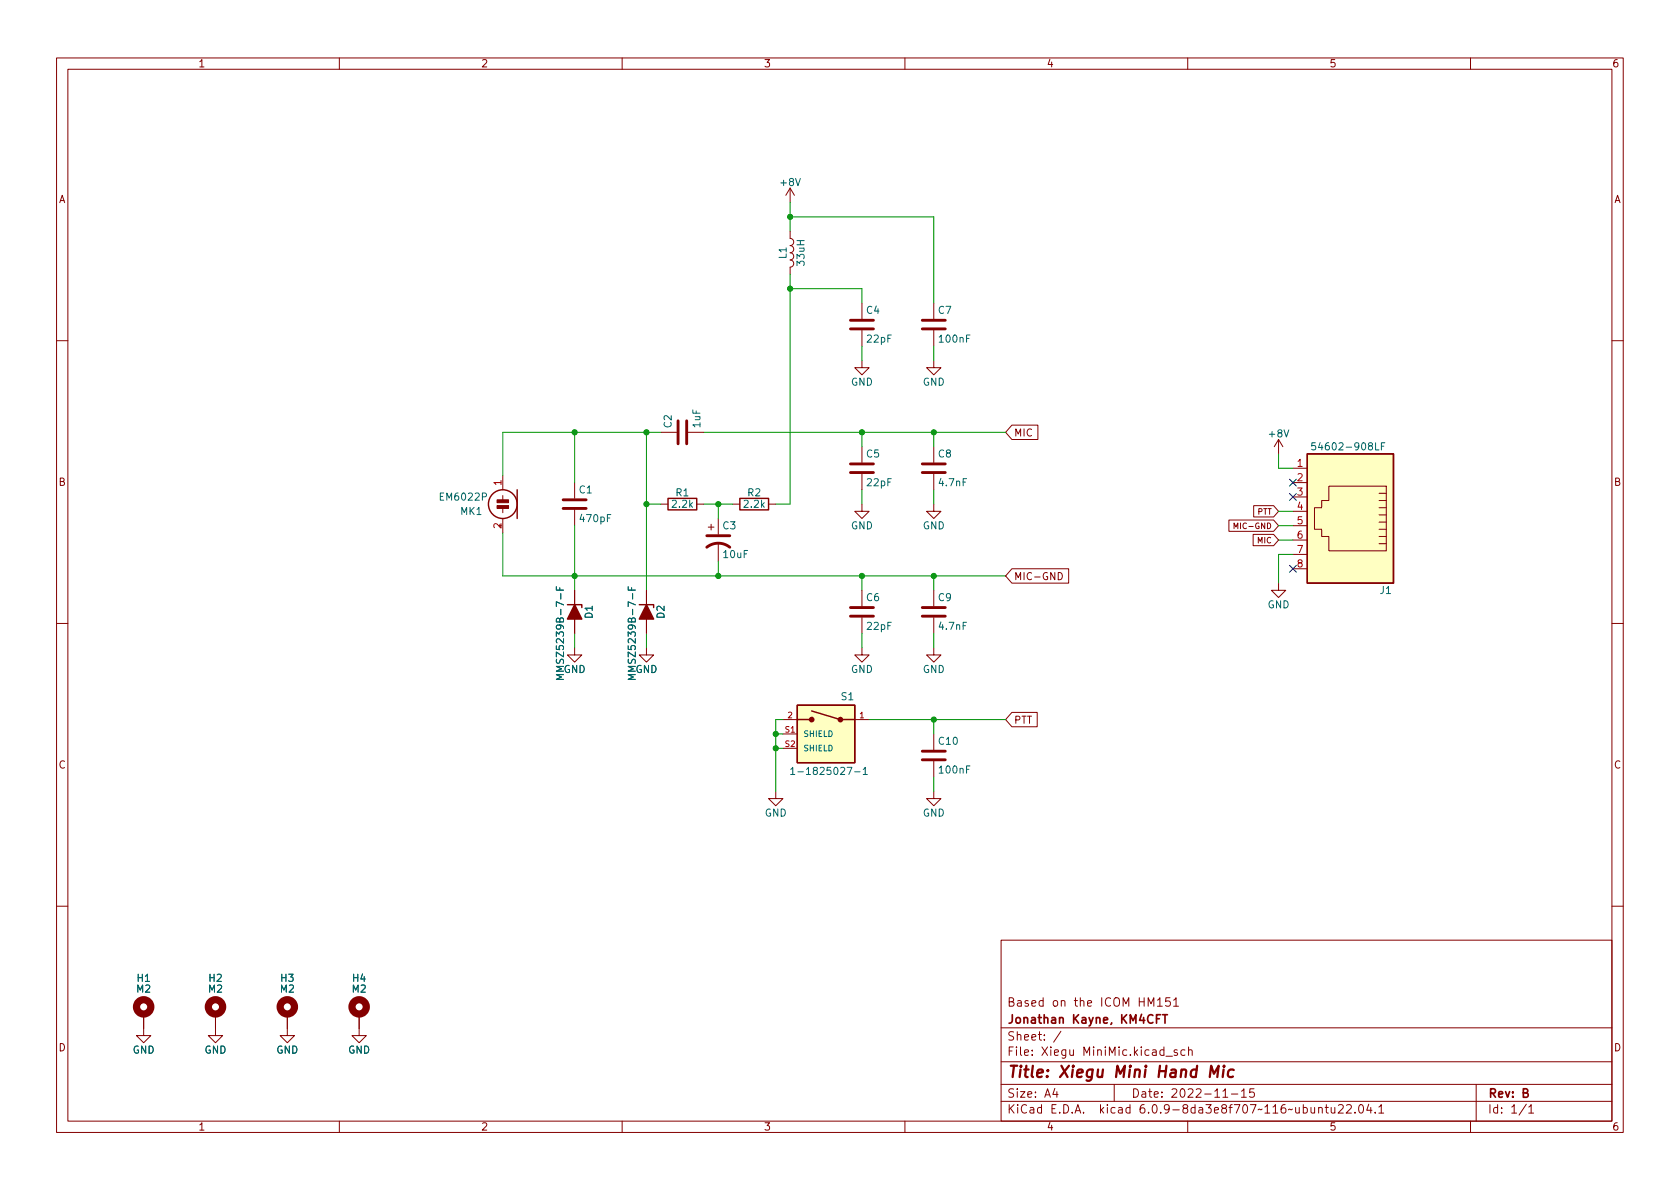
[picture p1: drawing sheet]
<svg xmlns="http://www.w3.org/2000/svg" width="297mm" height="210mm" viewBox="0 0 297 210" stroke-linecap="round" stroke-linejoin="round" font-family="sans-serif">
<g fill="none" stroke="#840000" stroke-width=".18">
<path d="M10 10.2h277v190.1h-277zM12 12.2h273v186.1h-273zM60 10.2v2M110 10.2v2M160 10.2v2M210 10.2v2M260 10.2v2M139.7 33.3v2.5M139.7 33.3l-.8 1.2M139.7 33.3l.8 1.2M139.7 40.9v1.3a.64 .64 0 0 1 .6 .6 .64 .64 0 0 1-.6 .6 .64 .64 0 0 1 .6 .7 .64 .64 0 0 1-.6 .6 .64 .64 0 0 1 .6 .6 .64 .64 0 0 1-.6 .7 .64 .64 0 0 1 .6 .6 .64 .64 0 0 1-.6 .6v1.3M152.4 53.6v2.8"/>
<path d="M152.4 58.4v2.8M165.1 53.6v2.8M165.1 58.4v2.8M10 60.2h2M116.8 76.4h2.8M121.7 76.4h2.8M152.4 63.7v1.3h1.3l-1.3 1.3-1.3-1.3h1.3M152.4 79v2.8M165.1 63.7v1.3h1.3l-1.3 1.3-1.3-1.3h1.3M165.1 79v2.8M178.9 75.2h4.6v2.5h-4.6l-1.1-1.3zM226.1 77.7l-.8 1.3"/>
<path d="M226.1 77.7v2.6M226.1 77.7l.7 1.3M285 60.2h2M88.9 84.1v2.5M88.9 87.6v.8M88.9 89.9v.8M88.9 91.7v2.5M101.6 85.3v2.8M101.6 90.2v2.8M116.8 89.1h1.3M123.2 89.1h1.3M125.2 93.2h1"/>
<path d="M125.7 92.7v1M127 91.7v2.8M127 96v3.3M129.5 89.1h1.3M135.9 89.1h1.3M152.4 89.1v1.3h1.3l-1.3 1.3-1.3-1.3h1.3M152.4 83.8v2.8M165.1 89.1v1.3h1.3l-1.3 1.3-1.3-1.3h1.3M165.1 83.8v2.8M217.3 92h7.9l.9 1-.9 1h-7.9zM218.2 93.5v-1l.3 .7 .4-.7v1M221.6 94.5h3.6l.9 1-.9 1h-3.6z"/>
<path d="M221.7 89.4h3.5l.9 1-.9 1h-3.5zM228.6 82.8h2.5M228.6 85.3h2.5M228.6 87.9h2.5M228.6 90.4h2.5M228.6 93h2.5M228.6 95.5h2.5M228.6 98h2.5M234.9 86h10.2v11.4h-10.2v-2.5h-1.2v-1.3h-1.3v-3.8h1.3v-1.3h1.2zM243.8 87.2h1.3M243.8 88.5h1.3M243.8 89.8h1.3"/>
<path d="M243.8 91.1h1.3M243.8 92.3h1.3M243.8 93.6h1.3M243.8 94.9h1.3M243.8 96.1h1.3M10 110.2h2M101.6 114.5v1.3h1.3l-1.3 1.3-1.3-1.3h1.3M101.6 104.4v7.6M114.3 114.5v1.3h1.3l-1.3 1.3-1.3-1.3h1.3M114.3 104.4v7.6M152.4 114.5v1.3h1.3l-1.3 1.3-1.3-1.3h1.3M152.4 104.4v2.8"/>
<path d="M152.4 109.2v2.8M165.1 114.5v1.3h1.3l-1.3 1.3-1.3-1.3h1.3M165.1 104.4v2.8M165.1 109.2v2.8M178.9 100.6h10.1v2.5h-10.1l-1.1-1.3zM187.1 101.2a.64 .64 0 0 1 .7 .7 .64 .64 0 0 1-.7 .6zM226.1 103.1v1.3h1.2l-1.2 1.3-1.3-1.3h1.3M228.6 100.6h2.5M285 110.2h2M137.2 139.9v1.3h1.2l-1.2 1.3-1.3-1.3h1.3M138.4 127.2h2.6M138.4 129.8h2.6"/>
<path d="M138.4 132.3h2.6M151.1 127.2h2.6M165.1 139.9v1.3h1.3l-1.3 1.3-1.3-1.3h1.3M165.1 129.8v2.8M165.1 134.6v2.8M178.9 126h4.5v2.5h-4.5l-1.1-1.3zM10 160.2h2M25.4 179.3v3.8h1.3l-1.3 1.3-1.3-1.3h1.3M38.1 179.3v3.8h1.3l-1.3 1.3-1.3-1.3h1.3M50.8 179.3v3.8h1.3l-1.3 1.3-1.3-1.3h1.3M63.5 179.3v3.8h1.3l-1.3 1.3-1.3-1.3h1.3M177 166.3h108v32h-108z"/>
<path d="M203 177.9v-1.5l.5 1.1 .5-1.1v1.5M204.6 176.9l.5-.5v1.5M204.6 177.9h.9M206.9 176.4h-.8v.7l.2-.1 .5 .1 .1 .2v.5l-.3 .1-.5-.1M207.5 176.9l.4-.5v1.5M207.5 177.9h.9M285 160.2h2M60 198.3v2M110 198.3v2M160 198.3v2M177 194.8h108M177 191.8h108"/>
<path d="M177 187.8h108M177 181.8h108M186.5 192.5l-.4 1h1M186.9 193v1M187.6 182.4l-1.3 1.9M197 191.8v3M206.1 186.8h1.2M208.1 185.7l-.3-.1-.2 .2v.3l.5 .1v.4h-.5M209.5 185.7l-.4-.1-.3 .3v.4l.1 .3h.6M210 198.3v2M210.1 185.8l.3-.2 .3 .1 .1 .9M210.1 185.1v1.5"/>
<path d="M216.2 194h.9M217.7 193.5h1.2M219.5 193l.4-.5v1.5M219.5 194h.9M221.7 192.5h-.7l-.1 .7 .2-.1 .5 .1 .2 .2-.1 .5-.2 .1-.6-.1M233.1 196l.3-.2 .3 .1 .1 .9M233.1 195.8v1M234.3 195.8h.6M234.5 195.3v1.3l.4 .2M235.4 195.8v1h.4l.2-.1M236 195.8v1M236.6 195.5l.6-.2 .2 .2 .1 .3-.9 1h.9"/>
<path d="M238.1 195.5l.5-.2 .3 .2v.3l-.9 1h.9M239.6 196.7v.1M240.4 195.4l.2-.1a.81 .81 0 0 1 .6 .7 .81 .81 0 0 1-.3 .8h-.2a.81 .81 0 0 1-.6-.6 .81 .81 0 0 1 .3-.8zM242 195.3l-.4 1h1M242.4 195.8v1M243.1 196.7v.1M243.8 195.8l.4-.5v1.5M243.8 196.8h.8M260 198.3v2M261 191.8v6.5M269.9 195.3l-1.3 1.9M270.3 195.8l.4-.5v1.5"/>
<path d="M270.3 196.8h.9"/>
</g>
<path d="M213.9 190.5l.2-2 .5 1.4 .9-1.4-.3 2M216.3 189.1l-.1 1.4M216.4 188.5l-.1 .1 .1 .1 .1-.1-.1-.1v.2M218.1 189.2a.66 .66 0 0 0-.9 .3l-.1 .6 .1 .3 .2 .1 .6-.1" fill="none" stroke="#840000" stroke-width=".4"/>
<path d="M205.2 179.4h-.7v1.5M205.6 179.4h.8M206 179.4v1.5M204.5 180.1h.5" fill="none" stroke="#840000" stroke-width=".3"/>
<g fill="none" stroke="#840000" stroke-width=".25">
<path d="M91.4 86.6v5.1M118.1 88.1h5.1v2.1h-5.1zM130.8 88.1h5.1v2.1h-5.1zM231.1 80.3h15.3v22.8h-15.3zM100.3 106.9h2.6v.5M113 106.9h2.6v.5M141 124.7h10.1v10.2h-10.1zM141 127.2h2.5M143.5 125.7l5.1 1.5h2.5"/>
<circle cx="88.9" cy="89.1" r="2.54"/>
</g>
<g fill="#840000" stroke="#840000" stroke-width=".25">
<path d="M114.3 106.9l1.3 2.6h-2.6z"/>
<path d="M101.6 106.9l1.3 2.6h-2.6z"/>
</g>
<g fill="none" stroke="#006464" stroke-width=".18">
<path d="M232.6 78.3h-.6l-.1 .6 .2-.1h.4l.1 .2v.4l-.2 .2-.5-.2M244.2 78.9h.5M244.8 78.3h-.6v1.3M98.4 103.8v.6h1.2M99 103.9v.5M99.6 119.3h-1.2l.9 .4-.9 .4h1.2M111.1 103.8v.6h1.2M111.7 103.9v.5M112.3 119.3h-1.2l.9 .4-.9 .4h1.2M139.8 136.1l.4-.4v1.3M139.8 137h.7M141.1 136.5h.9"/>
<path d="M151.1 136.5h1M152.6 136.1l.4-.4v1.3M152.6 137h.7"/>
</g>
<g fill="#ffffc2" stroke="#ffffc2" stroke-width=".18">
<path d="M141 124.7h10.1v10.2h-10.1z"/>
<path d="M231.1 80.3h15.3v22.8h-15.3z"/>
</g>
<g fill="none" stroke="#840000" stroke-width=".51">
<path d="M150.4 58.2h4M150.4 56.6h4M163.1 58.2h4M163.1 56.6h4M119.9 74.4v4.1M121.4 74.4v4.1M99.6 89.9h4M99.6 88.4h4M125 96.8a3.3 3.3 0 0 1 4 0M125 94.7h4M150.4 83.6h4M150.4 82h4"/>
<path d="M163.1 83.6h4M163.1 82h4M150.4 109h4M150.4 107.4h4M163.1 109h4M163.1 107.4h4M163.1 134.4h4M163.1 132.8h4"/>
<circle cx="143.5" cy="127.2" r=".25"/>
<circle cx="148.6" cy="127.2" r=".25"/>
</g>
<g fill="#840000" stroke="#840000" stroke-width=".18">
<path d="M87.9 88.4h2v.5h-2z"/>
<path d="M87.9 89.4h2v.5h-2z"/>
</g>
<g fill="none" stroke="#840000" stroke-width="1.3">
<circle cx="25.4" cy="178" r="1.27"/>
<circle cx="38.1" cy="178" r="1.27"/>
<circle cx="50.8" cy="178" r="1.27"/>
<circle cx="63.5" cy="178" r="1.27"/>
</g>
<g fill="none" stroke="#009600" stroke-width=".18">
<path d="M139.7 38.3h25.4v15.3M139.7 35.8v5.1M139.7 48.5v40.6h-2.5M139.7 51h12.7v2.6M101.6 76.4v8.9M114.3 76.4v28M116.8 76.4h-27.9v7.7M124.5 76.4h53.3M152.4 61.2v2.5M152.4 76.4v2.6M165.1 61.2v2.5M165.1 76.4v2.6"/>
<path d="M88.9 94.2v7.6h88.9M101.6 93v11.4M114.3 89.1h2.5M124.5 89.1h5M127 89.1v2.6M127 99.3v2.5M152.4 86.6v2.5M165.1 86.6v2.5M226.1 80.3v2.5h2.5M226.1 93h2.5M226.1 95.5h2.5M226.1 90.4h2.5"/>
<path d="M228.6 98h-2.5v5.1M101.6 112v2.5M114.3 112v2.5M152.4 101.8v2.6M152.4 112v2.5M165.1 101.8v2.6M165.1 112v2.5M137.2 132.3h1.2M137.2 129.8h1.2M138.4 127.2h-1.2v12.7M153.7 127.2h24.1M165.1 127.2v2.6"/>
<path d="M165.1 137.4v2.5"/>
</g>
<path d="M228 84.7l1.2 1.2M228 100l1.2 1.2M228 87.3l1.2 1.2M229.2 84.7l-1.2 1.2M229.2 100l-1.2 1.2M229.2 87.3l-1.2 1.2" fill="none" stroke="#000084" stroke-width=".18"/>
<g fill="#009600" stroke="#009600" stroke-width=".18">
<circle cx="127" cy="89.1" r=".46"/>
<circle cx="152.4" cy="76.4" r=".46"/>
<circle cx="114.3" cy="76.4" r=".46"/>
<circle cx="101.6" cy="76.4" r=".46"/>
<circle cx="139.7" cy="51" r=".46"/>
<circle cx="165.1" cy="76.4" r=".46"/>
<circle cx="139.7" cy="38.3" r=".46"/>
<circle cx="165.1" cy="101.8" r=".46"/>
<circle cx="101.6" cy="101.8" r=".46"/>
<circle cx="114.3" cy="89.1" r=".46"/>
<circle cx="127" cy="101.8" r=".46"/>
<circle cx="137.2" cy="129.8" r=".46"/>
<circle cx="137.2" cy="132.3" r=".46"/>
<circle cx="165.1" cy="127.2" r=".46"/>
<circle cx="152.4" cy="101.8" r=".46"/>
</g>
<text font-size="2.8" fill="#840000" x="178" y="190.6">Title: Xiegu Mini Hand Mic</text>
<g font-size="2.1" fill="#840000">
<text x="178" y="178">Based on the ICOM HM151</text>
<text x="178" y="184">Sheet: /</text>
<text x="178" y="181">Jonathan Kayne, KM4CFT</text>
<text x="178" y="186.7">File: Xiegu MiniMic.kicad_sch</text>
<text x="178" y="196.9">KiCad E.D.A. kicad 6.0.9-8da3e8f707~116~ubuntu22.04.1</text>
<text x="178" y="194.1">Size: A4</text>
<text x="200" y="194.1">Date: 2022-11-15</text>
<text x="263" y="194.1">Rev: B</text>
<text x="263" y="196.9">Id: 1/1</text>
</g>
<g font-size="1.8" fill="#840000">
<text x="35" y="11.9">1</text>
<text x="85" y="11.9">2</text>
<text x="135" y="11.9">3</text>
<text x="185" y="11.9">4</text>
<text x="235" y="11.9">5</text>
<text x="285" y="11.9">6</text>
<text x="10.3" y="35.9">A</text>
<text x="285.3" y="35.9">A</text>
<text x="179.2" y="77.2">MIC</text>
<text x="10.3" y="85.9">B</text>
<text x="285.3" y="85.9">B</text>
<text x="179.2" y="102.6">MIC-GND</text>
<text x="179.2" y="128">PTT</text>
<text x="10.3" y="135.9">C</text>
<text x="285.3" y="135.9">C</text>
<text x="10.3" y="185.9">D</text>
<text x="285.3" y="185.9">D</text>
<text x="35" y="199.9">1</text>
<text x="85" y="199.9">2</text>
<text x="135" y="199.9">3</text>
<text x="185" y="199.9">4</text>
<text x="235" y="199.9">5</text>
<text x="285" y="199.9">6</text>
</g>
<g font-size="1.8" fill="#006464">
<text x="138.1" y="32.9">+8V</text>
<text x="139.1" y="45.7" transform="rotate(-90 139.1 45.7)">L1</text>
<text x="142.2" y="46.9" transform="rotate(-90 142.2 46.9)">33uH</text>
<text x="153.2" y="55.5">C4</text>
<text x="165.9" y="55.5">C7</text>
<text x="153.4" y="60.6">22pF</text>
<text x="166.2" y="60.6">100nF</text>
<text x="150.4" y="68.2">GND</text>
<text x="163.1" y="68.2">GND</text>
<text x="118.7" y="75.6" transform="rotate(-90 118.7 75.6)">C2</text>
<text x="123.8" y="75.6" transform="rotate(-90 123.8 75.6)">1uF</text>
<text x="224.5" y="77.3">+8V</text>
<text x="153.2" y="80.9">C5</text>
<text x="165.9" y="80.9">C8</text>
<text x="233" y="79.6">54602-908LF</text>
<text x="78" y="88.5">EM6022P</text>
<text x="102.4" y="87.2">C1</text>
<text x="118.9" y="89.8">2.2k</text>
<text x="119.5" y="87.8">R1</text>
<text x="131.6" y="89.8">2.2k</text>
<text x="132.2" y="87.8">R2</text>
<text x="153.4" y="86">22pF</text>
<text x="166.1" y="86">4.7nF</text>
<text x="81.5" y="91.1">MK1</text>
<text x="102.7" y="92.3">470pF</text>
<text x="127.8" y="93.6">C3</text>
<text x="150.4" y="93.6">GND</text>
<text x="163.1" y="93.6">GND</text>
<text x="128" y="98.7">10uF</text>
<text x="153.2" y="106.3">C6</text>
<text x="165.9" y="106.3">C9</text>
<text x="224.1" y="107.6">GND</text>
<text x="244" y="105">J1</text>
<text x="104.8" y="109.3" transform="rotate(-90 104.8 109.3)">D1</text>
<text x="117.5" y="109.3" transform="rotate(-90 117.5 109.3)">D2</text>
<text x="153.4" y="111.4">22pF</text>
<text x="166.1" y="111.4">4.7nF</text>
<text x="99.6" y="119">GND</text>
<text x="99.7" y="118.8" transform="rotate(-90 99.7 118.8)">MMSZ5239B-7-F</text>
<text x="112.3" y="119">GND</text>
<text x="112.4" y="118.8" transform="rotate(-90 112.4 118.8)">MMSZ5239B-7-F</text>
<text x="150.4" y="119">GND</text>
<text x="163.1" y="119">GND</text>
<text x="148.8" y="123.8">S1</text>
<text x="166" y="131.7">C10</text>
<text x="141.6" y="137">1-1825027-1</text>
<text x="166.2" y="136.8">100nF</text>
<text x="135.2" y="144.4">GND</text>
<text x="163.1" y="144.4">GND</text>
<text x="24.3" y="173.6">H1</text>
<text x="37" y="173.6">H2</text>
<text x="49.7" y="173.6">H3</text>
<text x="62.4" y="173.6">H4</text>
<text x="24.2" y="175.5">M2</text>
<text x="36.9" y="175.5">M2</text>
<text x="49.6" y="175.5">M2</text>
<text x="62.3" y="175.5">M2</text>
<text x="23.4" y="186.3">GND</text>
<text x="36.1" y="186.3">GND</text>
<text x="48.8" y="186.3">GND</text>
<text x="61.5" y="186.3">GND</text>
</g>
<g font-size="1.8" fill="#a90000">
<text x="229.4" y="82.5">1</text>
<text x="88.6" y="85.8" transform="rotate(-90 88.6 85.8)">1</text>
<text x="229.4" y="85.1">2</text>
<text x="229.4" y="87.6">3</text>
<text x="88.6" y="93.5" transform="rotate(-90 88.6 93.5)">2</text>
<text x="229.4" y="90.2">4</text>
<text x="229.4" y="92.7">5</text>
<text x="229.4" y="95.2">6</text>
<text x="229.4" y="97.8">7</text>
<text x="229.4" y="100.3">8</text>
</g>
<g font-size="1.4" fill="#840000">
<text x="218.8" y="93.5">MIC-GND</text>
<text x="222.3" y="91">PTT</text>
<text x="222.4" y="96.1">MIC</text>
</g>
<g font-size="1.4" fill="#a90000">
<text x="138.8" y="129.5">S1</text>
<text x="139.3" y="127">2</text>
<text x="152" y="127">1</text>
<text x="138.8" y="132.1">S2</text>
</g>
<g font-size="1.4" fill="#006464">
<text x="142" y="130.3">SHIELD</text>
<text x="142" y="132.8">SHIELD</text>
</g>
</svg>
